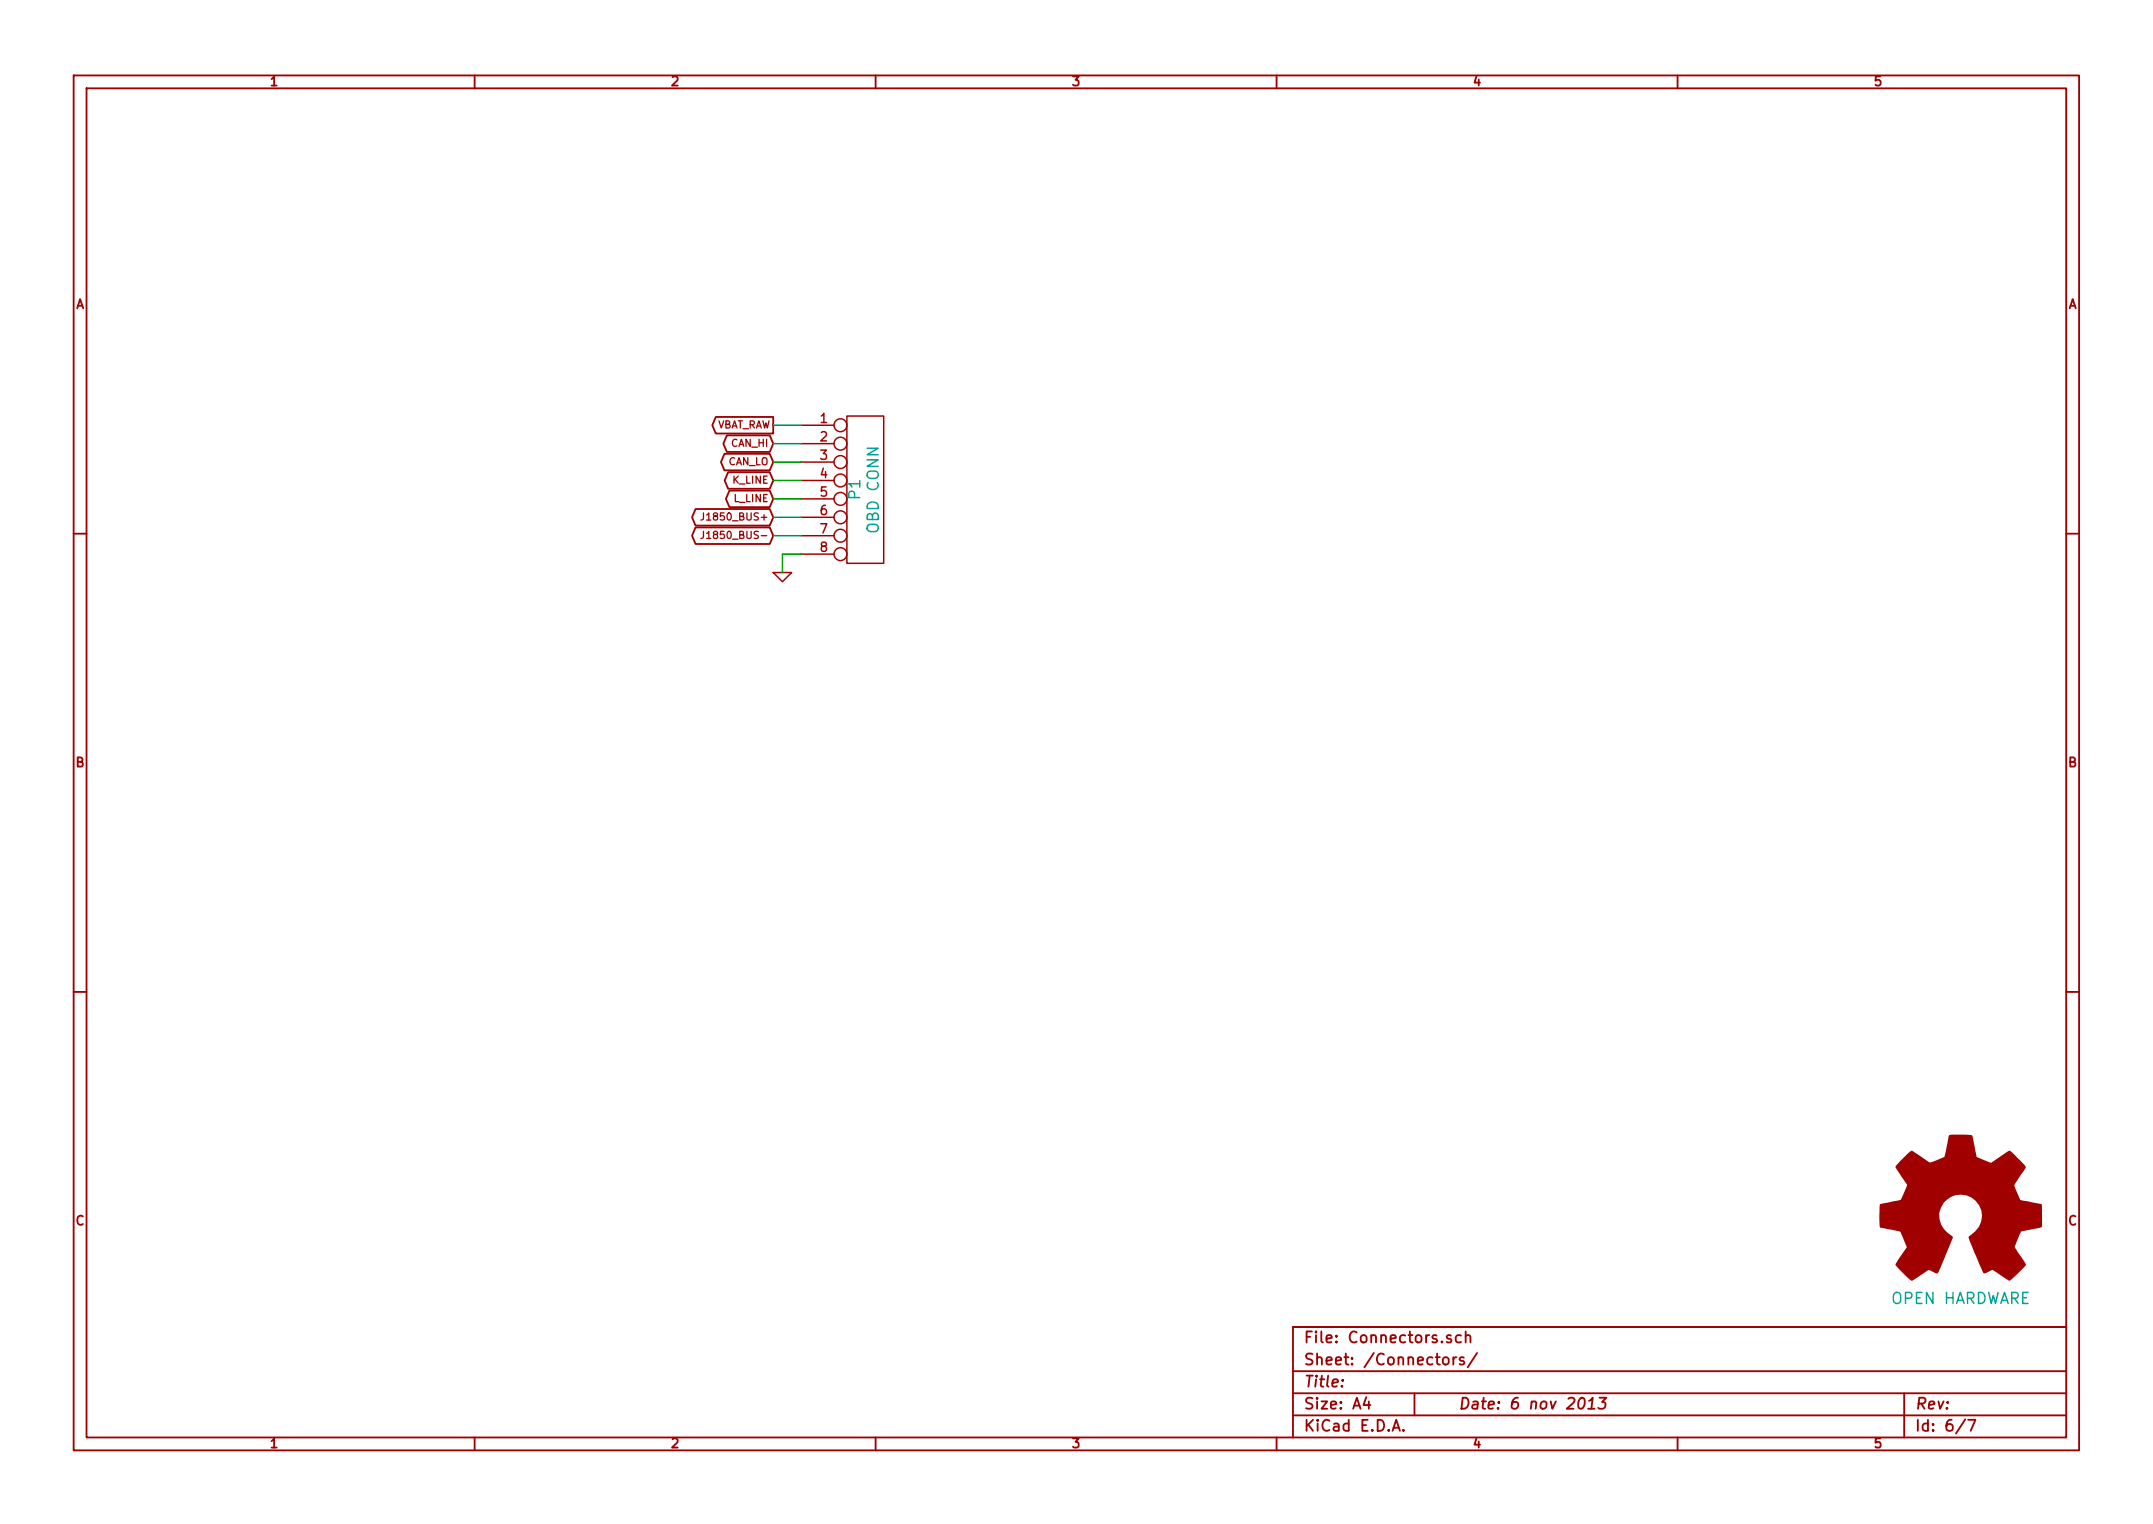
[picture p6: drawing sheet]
EESchema Schematic File Version 2
LIBS:power
LIBS:device
LIBS:transistors
LIBS:conn
LIBS:linear
LIBS:regul
LIBS:74xx
LIBS:cmos4000
LIBS:adc-dac
LIBS:memory
LIBS:xilinx
LIBS:special
LIBS:microcontrollers
LIBS:dsp
LIBS:microchip
LIBS:analog_switches
LIBS:motorola
LIBS:texas
LIBS:intel
LIBS:audio
LIBS:interface
LIBS:digital-audio
LIBS:philips
LIBS:display
LIBS:cypress
LIBS:siliconi
LIBS:opto
LIBS:atmel
LIBS:contrib
LIBS:valves
LIBS:stn1110
LIBS:74xgxx
LIBS:ac-dc
LIBS:brooktre
LIBS:cmos_ieee
LIBS:dc-dc
LIBS:display_lcd
LIBS:elec-unifil
LIBS:ftdi
LIBS:gennum
LIBS:graphic
LIBS:logo
LIBS:microchip_pic10mcu
LIBS:microchip_pic12mcu
LIBS:microchip_pic16mcu
LIBS:microchip1
LIBS:msp430
LIBS:nxp_armmcu
LIBS:pg-alimen
LIBS:pg-conn
LIBS:pg-diodi&transis
LIBS:pg-dissipatori
LIBS:pg-integrati
LIBS:pg-ottica
LIBS:pg-passivo
LIBS:pg-relay
LIBS:pg-sw
LIBS:powerint
LIBS:pspice
LIBS:references
LIBS:relays
LIBS:sensors
LIBS:stm8
LIBS:stm32
LIBS:supertex
LIBS:transf
LIBS:ttl_ieee
LIBS:video
LIBS:w_device
LIBS:lm339
LIBS:elm
LIBS:transistors_gaui
LIBS:ipc-7351-transistor
LIBS:ftdichip
LIBS:mm232r
LIBS:ncp699
LIBS:ref-packages
LIBS:OBDTOOL-cache
EELAYER 27 0
EELAYER END
$Descr A4 11693 8268
encoding utf-8
Sheet 6 7
Title ""
Date "6 nov 2013"
Rev ""
Comp ""
Comment1 ""
Comment2 ""
Comment3 ""
Comment4 ""
$EndDescr
$Comp
L CONN_8 P1
U 1 1
P 4700 2650
F 0 "P1" V 4650 2650 60  0000 C CNN
F 1 "OBD CONN" V 4750 2650 60  0000 C CNN
F 2 "" H 4700 2650 60  0000 C CNN
F 3 "" H 4700 2650 60  0000 C CNN
	1    4700 2650
	1    0    0    -1  
$EndComp
$Comp
L GND #PWR42
U 1 1
P 4250 3100
F 0 "#PWR42" H 4250 3100 30  0001 C CNN
F 1 "GND" H 4250 3030 30  0001 C CNN
F 2 "" H 4250 3100 60  0000 C CNN
F 3 "" H 4250 3100 60  0000 C CNN
	1    4250 3100
	1    0    0    -1  
$EndComp
Text GLabel 4200 2300 0    39   Output ~ 0
VBAT_RAW
Text GLabel 4200 2400 0    39   BiDi ~ 0
CAN_HI
Text GLabel 4200 2500 0    39   BiDi ~ 0
CAN_LO
Text GLabel 4200 2600 0    39   BiDi ~ 0
K_LINE
Text GLabel 4200 2700 0    39   BiDi ~ 0
L_LINE
Wire Wire Line
	4350 2300 4200 2300
Wire Wire Line
	4350 2400 4200 2400
Wire Wire Line
	4350 2500 4200 2500
Wire Wire Line
	4350 2600 4200 2600
Wire Wire Line
	4350 2700 4200 2700
Wire Wire Line
	4350 3000 4250 3000
Wire Wire Line
	4250 3000 4250 3100
Text GLabel 4200 2800 0    39   BiDi ~ 0
J1850_BUS+
Text GLabel 4200 2900 0    39   BiDi ~ 0
J1850_BUS-
Wire Wire Line
	4350 2800 4200 2800
Wire Wire Line
	4350 2900 4200 2900
$Comp
L OPEN_HARDWARE_2 LOGO6
U 1 1
P 10650 6600
F 0 "LOGO6" H 10650 7100 60  0001 C CNN
F 1 "OPEN HARDWARE" H 10650 6150 60  0000 C CNN
F 2 "" H 10650 6600 60  0000 C CNN
F 3 "" H 10650 6600 60  0000 C CNN
	1    10650 6600
	1    0    0    -1  
$EndComp
$EndSCHEMATC
